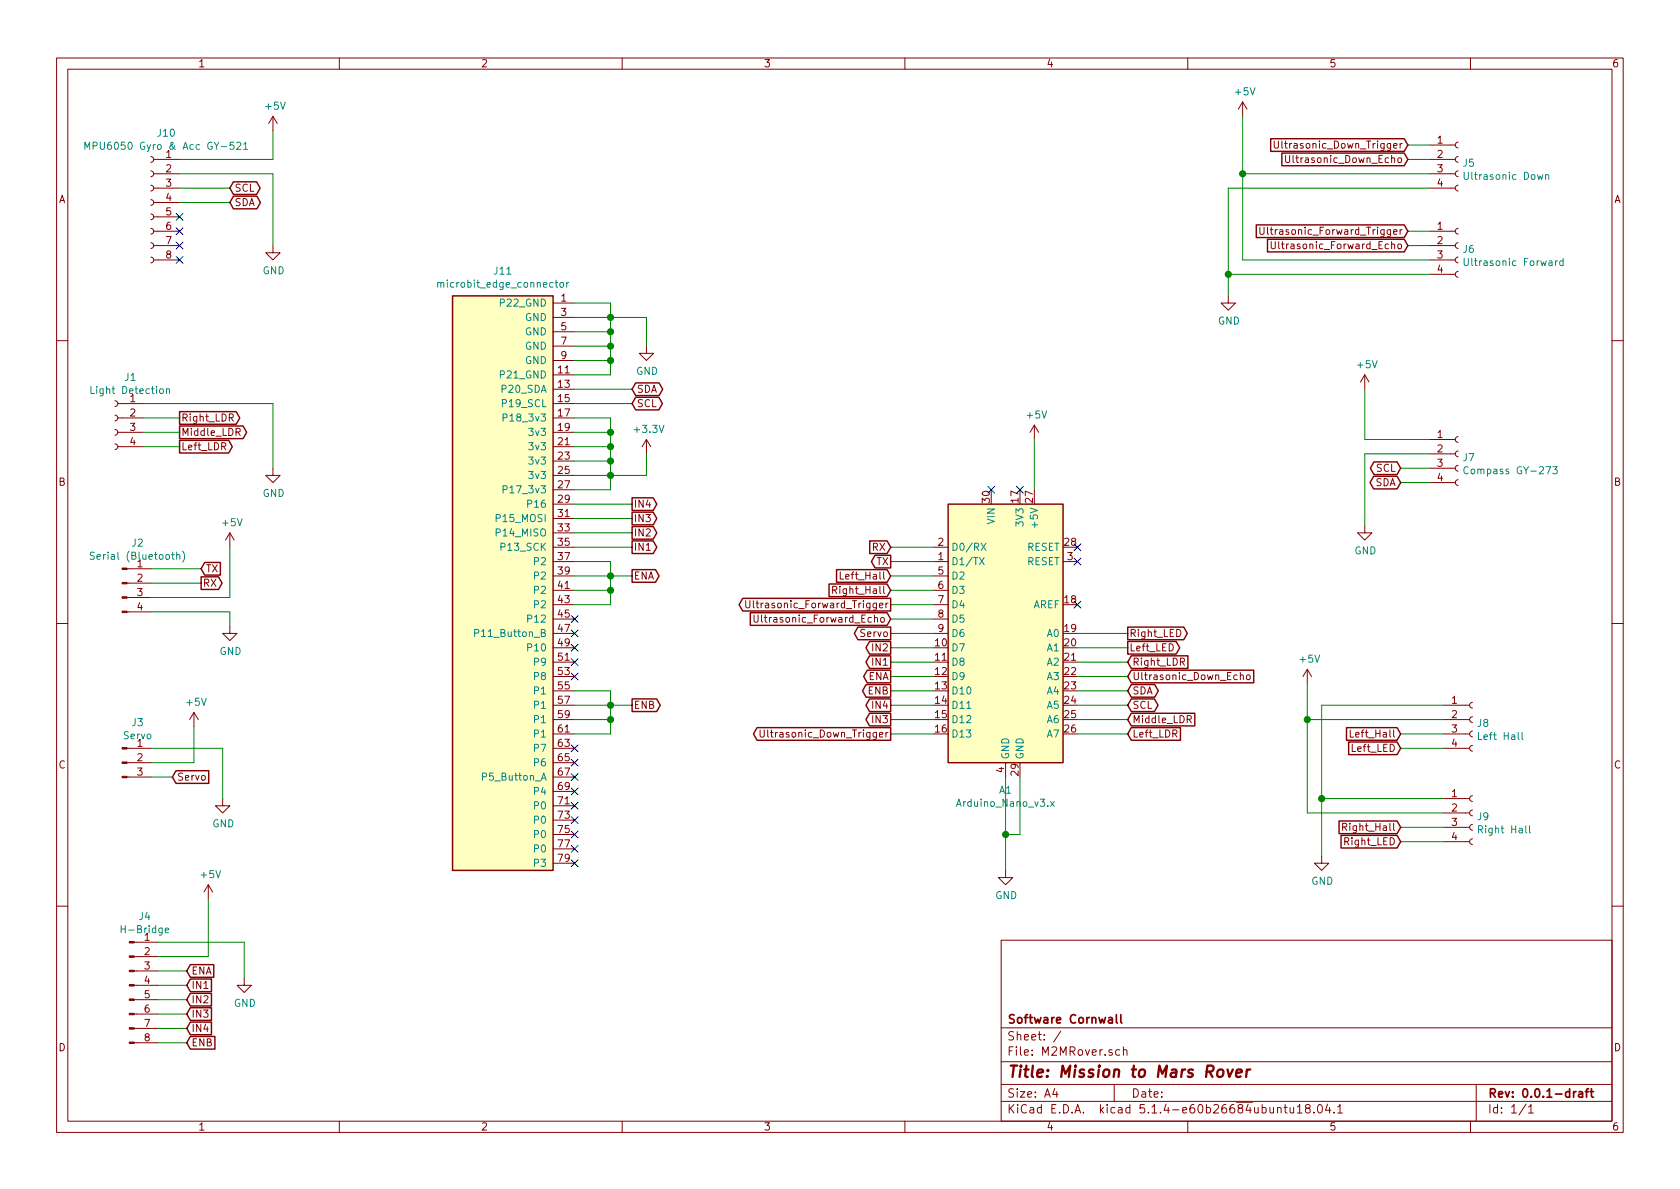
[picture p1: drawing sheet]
EESchema Schematic File Version 4
LIBS:M2MRover-cache
EELAYER 30 0
EELAYER END
$Descr A4 11693 8268
encoding utf-8
Sheet 1 1
Title "Mission to Mars Rover"
Date ""
Rev "0.0.1-draft"
Comp "Software Cornwall"
Comment1 ""
Comment2 ""
Comment3 ""
Comment4 ""
$EndDescr
$Comp
L MCU_Module:Arduino_Nano_v3.x A1
U 1 1
P 7000 4400
F 0 "A1" H 7000 3311 50  0000 C CNN
F 1 "Arduino_Nano_v3.x" H 7000 3220 50  0000 C CNN
F 2 "Module:Arduino_Nano" H 7150 3450 50  0001 L CNN
F 3 "http://www.mouser.com/pdfdocs/Gravitech_Arduino_Nano3_0.pdf" H 7000 3400 50  0001 C CNN
	1    7000 4400
	1    0    0    -1  
$EndComp
$Comp
L power:GND #PWR0101
U 1 1
P 7000 6050
F 0 "#PWR0101" H 7000 5800 50  0001 C CNN
F 1 "GND" H 7005 5877 50  0000 C CNN
F 2 "" H 7000 6050 50  0001 C CNN
F 3 "" H 7000 6050 50  0001 C CNN
	1    7000 6050
	1    0    0    -1  
$EndComp
Wire Wire Line
	7000 5400 7000 5800
Wire Wire Line
	7100 5400 7100 5800
Wire Wire Line
	7100 5800 7000 5800
Connection ~ 7000 5800
Wire Wire Line
	7000 5800 7000 6050
$Comp
L power:+5V #PWR0102
U 1 1
P 7200 3050
F 0 "#PWR0102" H 7200 2900 50  0001 C CNN
F 1 "+5V" H 7215 3223 50  0000 C CNN
F 2 "" H 7200 3050 50  0001 C CNN
F 3 "" H 7200 3050 50  0001 C CNN
	1    7200 3050
	1    0    0    -1  
$EndComp
Wire Wire Line
	7200 3050 7200 3400
$Comp
L power:GND #PWR0103
U 1 1
P 1600 4350
F 0 "#PWR0103" H 1600 4100 50  0001 C CNN
F 1 "GND" H 1605 4177 50  0000 C CNN
F 2 "" H 1600 4350 50  0001 C CNN
F 3 "" H 1600 4350 50  0001 C CNN
	1    1600 4350
	1    0    0    -1  
$EndComp
$Comp
L power:+5V #PWR0104
U 1 1
P 1600 3800
F 0 "#PWR0104" H 1600 3650 50  0001 C CNN
F 1 "+5V" H 1615 3973 50  0000 C CNN
F 2 "" H 1600 3800 50  0001 C CNN
F 3 "" H 1600 3800 50  0001 C CNN
	1    1600 3800
	1    0    0    -1  
$EndComp
Wire Wire Line
	1600 3800 1600 4150
Wire Wire Line
	1600 4150 1050 4150
Wire Wire Line
	1050 4250 1600 4250
Wire Wire Line
	1600 4250 1600 4350
$Comp
L Connector:Conn_01x03_Male J3
U 1 1
P 850 5300
F 0 "J3" H 958 5581 50  0000 C CNN
F 1 "Servo" H 958 5490 50  0000 C CNN
F 2 "Connector_PinHeader_2.54mm:PinHeader_1x03_P2.54mm_Vertical" H 850 5300 50  0001 C CNN
F 3 "~" H 850 5300 50  0001 C CNN
	1    850  5300
	1    0    0    -1  
$EndComp
$Comp
L Connector:Conn_01x04_Male J2
U 1 1
P 850 4050
F 0 "J2" H 958 4331 50  0000 C CNN
F 1 "Serial (Bluetooth)" H 958 4240 50  0000 C CNN
F 2 "Connector_PinHeader_2.54mm:PinHeader_1x04_P2.54mm_Vertical" H 850 4050 50  0001 C CNN
F 3 "~" H 850 4050 50  0001 C CNN
	1    850  4050
	1    0    0    -1  
$EndComp
$Comp
L power:GND #PWR0105
U 1 1
P 1550 5550
F 0 "#PWR0105" H 1550 5300 50  0001 C CNN
F 1 "GND" H 1555 5377 50  0000 C CNN
F 2 "" H 1550 5550 50  0001 C CNN
F 3 "" H 1550 5550 50  0001 C CNN
	1    1550 5550
	1    0    0    -1  
$EndComp
$Comp
L power:+5V #PWR0106
U 1 1
P 1350 5050
F 0 "#PWR0106" H 1350 4900 50  0001 C CNN
F 1 "+5V" H 1365 5223 50  0000 C CNN
F 2 "" H 1350 5050 50  0001 C CNN
F 3 "" H 1350 5050 50  0001 C CNN
	1    1350 5050
	1    0    0    -1  
$EndComp
Wire Wire Line
	1350 5050 1350 5300
Wire Wire Line
	1350 5300 1050 5300
Wire Wire Line
	1550 5550 1550 5200
Wire Wire Line
	1550 5200 1050 5200
$Comp
L Connector:Conn_01x04_Female J7
U 1 1
P 10150 3150
F 0 "J7" H 10178 3126 50  0000 L CNN
F 1 "Compass GY-273" H 10178 3035 50  0000 L CNN
F 2 "Connector_PinSocket_2.54mm:PinSocket_1x04_P2.54mm_Vertical" H 10150 3150 50  0001 C CNN
F 3 "~" H 10150 3150 50  0001 C CNN
	1    10150 3150
	1    0    0    -1  
$EndComp
$Comp
L power:GND #PWR0107
U 1 1
P 9500 3650
F 0 "#PWR0107" H 9500 3400 50  0001 C CNN
F 1 "GND" H 9505 3477 50  0000 C CNN
F 2 "" H 9500 3650 50  0001 C CNN
F 3 "" H 9500 3650 50  0001 C CNN
	1    9500 3650
	1    0    0    -1  
$EndComp
$Comp
L power:+5V #PWR0108
U 1 1
P 9500 2700
F 0 "#PWR0108" H 9500 2550 50  0001 C CNN
F 1 "+5V" H 9515 2873 50  0000 C CNN
F 2 "" H 9500 2700 50  0001 C CNN
F 3 "" H 9500 2700 50  0001 C CNN
	1    9500 2700
	1    0    0    -1  
$EndComp
Wire Wire Line
	9950 3050 9500 3050
Wire Wire Line
	9500 3050 9500 2700
Wire Wire Line
	9950 3150 9500 3150
Wire Wire Line
	9500 3150 9500 3650
Text GLabel 1300 6750 2    50   Input ~ 0
ENA
Text GLabel 1300 6850 2    50   Input ~ 0
IN1
Text GLabel 1300 6950 2    50   Input ~ 0
IN2
Text GLabel 1300 7050 2    50   Input ~ 0
IN3
Text GLabel 1300 7150 2    50   Input ~ 0
IN4
Text GLabel 1300 7250 2    50   Input ~ 0
ENB
Wire Wire Line
	1100 6750 1300 6750
Wire Wire Line
	1100 6850 1300 6850
Wire Wire Line
	1100 6950 1300 6950
Wire Wire Line
	1100 7050 1300 7050
Wire Wire Line
	1100 7150 1300 7150
Wire Wire Line
	1100 7250 1300 7250
Text GLabel 6200 4700 0    50   Output ~ 0
ENA
Text GLabel 6200 4600 0    50   Output ~ 0
IN1
Text GLabel 6200 4500 0    50   Output ~ 0
IN2
Text GLabel 6200 5000 0    50   Output ~ 0
IN3
Text GLabel 6200 4900 0    50   Output ~ 0
IN4
Text GLabel 6200 4800 0    50   Output ~ 0
ENB
Wire Wire Line
	6200 5000 6500 5000
Wire Wire Line
	6200 4900 6500 4900
Wire Wire Line
	6200 4800 6500 4800
Wire Wire Line
	6200 4700 6500 4700
Wire Wire Line
	6500 4600 6200 4600
Wire Wire Line
	6200 4500 6500 4500
Text GLabel 7850 5100 2    50   Input ~ 0
Left_LDR
Text GLabel 7850 5000 2    50   Input ~ 0
Middle_LDR
Text GLabel 7850 4600 2    50   Input ~ 0
Right_LDR
Wire Wire Line
	7500 5100 7850 5100
Wire Wire Line
	7500 5000 7850 5000
Text GLabel 7850 4800 2    50   BiDi ~ 0
SDA
Text GLabel 7850 4900 2    50   BiDi ~ 0
SCL
Text GLabel 9750 3350 0    50   BiDi ~ 0
SDA
Text GLabel 9750 3250 0    50   BiDi ~ 0
SCL
Wire Wire Line
	9750 3250 9950 3250
Wire Wire Line
	9750 3350 9950 3350
Wire Wire Line
	7500 4900 7850 4900
Wire Wire Line
	7500 4800 7850 4800
Wire Wire Line
	7500 4600 7850 4600
Text GLabel 6200 4000 0    50   Input ~ 0
Left_Hall
Text GLabel 6200 4100 0    50   Input ~ 0
Right_Hall
Wire Wire Line
	6200 4000 6500 4000
Wire Wire Line
	6200 4100 6500 4100
Text GLabel 1200 5400 2    50   Input ~ 0
Servo
Text GLabel 6200 4400 0    50   Output ~ 0
Servo
Wire Wire Line
	6200 4400 6500 4400
Wire Wire Line
	1050 5400 1200 5400
Text GLabel 6200 3900 0    50   Output ~ 0
TX
Text GLabel 6200 3800 0    50   Input ~ 0
RX
Text GLabel 1400 3950 2    50   Input ~ 0
TX
Text GLabel 1400 4050 2    50   Output ~ 0
RX
Wire Wire Line
	6200 3900 6500 3900
Wire Wire Line
	6200 3800 6500 3800
Wire Wire Line
	1050 4050 1400 4050
Wire Wire Line
	1050 3950 1400 3950
Text GLabel 6200 5100 0    50   Output ~ 0
Ultrasonic_Down_Trigger
Wire Wire Line
	6200 5100 6500 5100
Text GLabel 7850 4700 2    50   Input ~ 0
Ultrasonic_Down_Echo
Wire Wire Line
	7500 4700 7850 4700
Text GLabel 6200 4200 0    50   Output ~ 0
Ultrasonic_Forward_Trigger
Text GLabel 6200 4300 0    50   Input ~ 0
Ultrasonic_Forward_Echo
Wire Wire Line
	6200 4200 6500 4200
Wire Wire Line
	6200 4300 6500 4300
Text GLabel 7850 4400 2    50   Output ~ 0
Right_LED
Text GLabel 7850 4500 2    50   Output ~ 0
Left_LED
Wire Wire Line
	7500 4500 7850 4500
Wire Wire Line
	7500 4400 7850 4400
$Comp
L Connector:Conn_01x08_Male J4
U 1 1
P 900 6850
F 0 "J4" H 1008 7331 50  0000 C CNN
F 1 "H-Bridge" H 1008 7240 50  0000 C CNN
F 2 "Connector_PinHeader_2.54mm:PinHeader_1x08_P2.54mm_Vertical" H 900 6850 50  0001 C CNN
F 3 "~" H 900 6850 50  0001 C CNN
	1    900  6850
	1    0    0    -1  
$EndComp
$Comp
L power:+5V #PWR0109
U 1 1
P 1450 6250
F 0 "#PWR0109" H 1450 6100 50  0001 C CNN
F 1 "+5V" H 1465 6423 50  0000 C CNN
F 2 "" H 1450 6250 50  0001 C CNN
F 3 "" H 1450 6250 50  0001 C CNN
	1    1450 6250
	1    0    0    -1  
$EndComp
$Comp
L power:GND #PWR0110
U 1 1
P 1700 6800
F 0 "#PWR0110" H 1700 6550 50  0001 C CNN
F 1 "GND" H 1705 6627 50  0000 C CNN
F 2 "" H 1700 6800 50  0001 C CNN
F 3 "" H 1700 6800 50  0001 C CNN
	1    1700 6800
	1    0    0    -1  
$EndComp
Wire Wire Line
	1450 6250 1450 6650
Wire Wire Line
	1450 6650 1100 6650
Wire Wire Line
	1100 6550 1700 6550
Wire Wire Line
	1700 6550 1700 6800
$Comp
L Connector:Conn_01x04_Female J8
U 1 1
P 10250 5000
F 0 "J8" H 10278 4976 50  0000 L CNN
F 1 "Left Hall" H 10278 4885 50  0000 L CNN
F 2 "Connector_PinSocket_2.54mm:PinSocket_1x04_P2.54mm_Vertical" H 10250 5000 50  0001 C CNN
F 3 "~" H 10250 5000 50  0001 C CNN
	1    10250 5000
	1    0    0    -1  
$EndComp
$Comp
L Connector:Conn_01x04_Female J9
U 1 1
P 10250 5650
F 0 "J9" H 10278 5626 50  0000 L CNN
F 1 "Right Hall" H 10278 5535 50  0000 L CNN
F 2 "Connector_PinSocket_2.54mm:PinSocket_1x04_P2.54mm_Vertical" H 10250 5650 50  0001 C CNN
F 3 "~" H 10250 5650 50  0001 C CNN
	1    10250 5650
	1    0    0    -1  
$EndComp
$Comp
L power:+5V #PWR0111
U 1 1
P 9100 4750
F 0 "#PWR0111" H 9100 4600 50  0001 C CNN
F 1 "+5V" H 9115 4923 50  0000 C CNN
F 2 "" H 9100 4750 50  0001 C CNN
F 3 "" H 9100 4750 50  0001 C CNN
	1    9100 4750
	1    0    0    -1  
$EndComp
$Comp
L power:GND #PWR0112
U 1 1
P 9200 5950
F 0 "#PWR0112" H 9200 5700 50  0001 C CNN
F 1 "GND" H 9205 5777 50  0000 C CNN
F 2 "" H 9200 5950 50  0001 C CNN
F 3 "" H 9200 5950 50  0001 C CNN
	1    9200 5950
	1    0    0    -1  
$EndComp
Wire Wire Line
	10050 5550 9200 5550
Wire Wire Line
	9200 5550 9200 5950
Wire Wire Line
	10050 4900 9200 4900
Wire Wire Line
	9200 4900 9200 5550
Connection ~ 9200 5550
Wire Wire Line
	10050 5650 9100 5650
Wire Wire Line
	9100 5650 9100 5000
Wire Wire Line
	10050 5000 9100 5000
Connection ~ 9100 5000
Wire Wire Line
	9100 5000 9100 4750
Text GLabel 9750 5100 0    50   Input ~ 0
Left_Hall
Text GLabel 9750 5750 0    50   Input ~ 0
Right_Hall
Wire Wire Line
	9750 5100 10050 5100
Wire Wire Line
	10050 5750 9750 5750
Text GLabel 9750 5200 0    50   Input ~ 0
Left_LED
Text GLabel 9750 5850 0    50   Input ~ 0
Right_LED
Wire Wire Line
	9750 5200 10050 5200
Wire Wire Line
	9750 5850 10050 5850
$Comp
L Connector:Conn_01x04_Female J5
U 1 1
P 10150 1100
F 0 "J5" H 10178 1076 50  0000 L CNN
F 1 "Ultrasonic Down" H 10178 985 50  0000 L CNN
F 2 "Connector_PinSocket_2.54mm:PinSocket_1x04_P2.54mm_Vertical" H 10150 1100 50  0001 C CNN
F 3 "~" H 10150 1100 50  0001 C CNN
	1    10150 1100
	1    0    0    -1  
$EndComp
$Comp
L Connector:Conn_01x04_Female J6
U 1 1
P 10150 1700
F 0 "J6" H 10178 1676 50  0000 L CNN
F 1 "Ultrasonic Forward" H 10178 1585 50  0000 L CNN
F 2 "Connector_PinSocket_2.54mm:PinSocket_1x04_P2.54mm_Vertical" H 10150 1700 50  0001 C CNN
F 3 "~" H 10150 1700 50  0001 C CNN
	1    10150 1700
	1    0    0    -1  
$EndComp
Text GLabel 9800 1000 0    50   Input ~ 0
Ultrasonic_Down_Trigger
Text GLabel 9800 1100 0    50   Input ~ 0
Ultrasonic_Down_Echo
Text GLabel 9800 1600 0    50   Input ~ 0
Ultrasonic_Forward_Trigger
Text GLabel 9800 1700 0    50   Input ~ 0
Ultrasonic_Forward_Echo
$Comp
L power:+5V #PWR0113
U 1 1
P 8650 800
F 0 "#PWR0113" H 8650 650 50  0001 C CNN
F 1 "+5V" H 8665 973 50  0000 C CNN
F 2 "" H 8650 800 50  0001 C CNN
F 3 "" H 8650 800 50  0001 C CNN
	1    8650 800 
	1    0    0    -1  
$EndComp
Wire Wire Line
	9950 1200 8650 1200
Wire Wire Line
	8650 1200 8650 800 
Wire Wire Line
	9950 1800 8650 1800
Wire Wire Line
	8650 1800 8650 1200
Connection ~ 8650 1200
Wire Wire Line
	9800 1000 9950 1000
Wire Wire Line
	9950 1100 9800 1100
Wire Wire Line
	9800 1600 9950 1600
Wire Wire Line
	9950 1700 9800 1700
$Comp
L power:GND #PWR0114
U 1 1
P 8550 2050
F 0 "#PWR0114" H 8550 1800 50  0001 C CNN
F 1 "GND" H 8555 1877 50  0000 C CNN
F 2 "" H 8550 2050 50  0001 C CNN
F 3 "" H 8550 2050 50  0001 C CNN
	1    8550 2050
	1    0    0    -1  
$EndComp
Wire Wire Line
	9950 1300 8550 1300
Wire Wire Line
	8550 1300 8550 1900
Wire Wire Line
	9950 1900 8550 1900
Connection ~ 8550 1900
Wire Wire Line
	8550 1900 8550 2050
$Comp
L Connector:Conn_01x04_Female J1
U 1 1
P 800 2900
F 0 "J1" H 692 3185 50  0000 C CNN
F 1 "Light Detection" H 692 3094 50  0000 C CNN
F 2 "Connector_PinSocket_2.54mm:PinSocket_1x04_P2.54mm_Vertical" H 800 2900 50  0001 C CNN
F 3 "~" H 800 2900 50  0001 C CNN
	1    800  2900
	-1   0    0    -1  
$EndComp
Text GLabel 1250 2900 2    50   Output ~ 0
Right_LDR
Text GLabel 1250 3000 2    50   Output ~ 0
Middle_LDR
Text GLabel 1250 3100 2    50   Output ~ 0
Left_LDR
$Comp
L power:GND #PWR0115
U 1 1
P 1900 3250
F 0 "#PWR0115" H 1900 3000 50  0001 C CNN
F 1 "GND" H 1905 3077 50  0000 C CNN
F 2 "" H 1900 3250 50  0001 C CNN
F 3 "" H 1900 3250 50  0001 C CNN
	1    1900 3250
	1    0    0    -1  
$EndComp
Wire Wire Line
	1900 3250 1900 2800
Wire Wire Line
	1900 2800 1000 2800
Wire Wire Line
	1000 2900 1250 2900
Wire Wire Line
	1250 3000 1000 3000
Wire Wire Line
	1000 3100 1250 3100
NoConn ~ 7500 4200
NoConn ~ 7500 3900
NoConn ~ 7500 3800
NoConn ~ 6900 3400
NoConn ~ 7100 3400
$Comp
L Connector:Conn_01x08_Female J10
U 1 1
P 1050 1400
F 0 "J10" H 942 1885 50  0000 C CNN
F 1 "MPU6050 Gyro & Acc GY-521" H 942 1794 50  0000 C CNN
F 2 "Connector_PinSocket_2.54mm:PinSocket_1x08_P2.54mm_Vertical" H 1050 1400 50  0001 C CNN
F 3 "~" H 1050 1400 50  0001 C CNN
	1    1050 1400
	-1   0    0    -1  
$EndComp
$Comp
L power:+5V #PWR01
U 1 1
P 1900 900
F 0 "#PWR01" H 1900 750 50  0001 C CNN
F 1 "+5V" H 1915 1073 50  0000 C CNN
F 2 "" H 1900 900 50  0001 C CNN
F 3 "" H 1900 900 50  0001 C CNN
	1    1900 900 
	1    0    0    -1  
$EndComp
$Comp
L power:GND #PWR02
U 1 1
P 1900 1700
F 0 "#PWR02" H 1900 1450 50  0001 C CNN
F 1 "GND" H 1905 1527 50  0000 C CNN
F 2 "" H 1900 1700 50  0001 C CNN
F 3 "" H 1900 1700 50  0001 C CNN
	1    1900 1700
	1    0    0    -1  
$EndComp
Text GLabel 1600 1300 2    50   BiDi ~ 0
SCL
Text GLabel 1600 1400 2    50   BiDi ~ 0
SDA
Wire Wire Line
	1250 1100 1900 1100
Wire Wire Line
	1900 1100 1900 900 
Wire Wire Line
	1250 1200 1900 1200
Wire Wire Line
	1900 1200 1900 1700
Wire Wire Line
	1600 1300 1250 1300
Wire Wire Line
	1250 1400 1600 1400
NoConn ~ 1250 1500
NoConn ~ 1250 1600
NoConn ~ 1250 1700
NoConn ~ 1250 1800
$Comp
L MCU_Module_Microbit:microbit_edge_connector J11
U 1 1
P 3500 3900
F 0 "J11" H 3500 5925 50  0000 C CNN
F 1 "microbit_edge_connector" H 3500 5834 50  0000 C CNN
F 2 "MCU_Module_Microbit:4UCON_17909_02x401.27mm_Vertical" H 3400 3800 50  0001 C CNN
F 3 "https://www.microbit.co.uk/device/pins" H 3400 3800 50  0001 C CNN
	1    3500 3900
	1    0    0    -1  
$EndComp
Wire Wire Line
	4000 2100 4250 2100
Wire Wire Line
	4250 2100 4250 2200
Wire Wire Line
	4250 2600 4000 2600
Wire Wire Line
	4000 2500 4250 2500
Connection ~ 4250 2500
Wire Wire Line
	4250 2500 4250 2600
Wire Wire Line
	4000 2400 4250 2400
Connection ~ 4250 2400
Wire Wire Line
	4250 2400 4250 2500
Wire Wire Line
	4000 2300 4250 2300
Connection ~ 4250 2300
Wire Wire Line
	4250 2300 4250 2400
Wire Wire Line
	4000 2200 4250 2200
Connection ~ 4250 2200
Wire Wire Line
	4250 2200 4250 2300
Wire Wire Line
	4000 2900 4250 2900
Wire Wire Line
	4250 2900 4250 3000
Wire Wire Line
	4250 3400 4000 3400
Wire Wire Line
	4000 3000 4250 3000
Connection ~ 4250 3000
Wire Wire Line
	4250 3000 4250 3100
Wire Wire Line
	4000 3100 4250 3100
Connection ~ 4250 3100
Wire Wire Line
	4250 3100 4250 3200
Wire Wire Line
	4000 3200 4250 3200
Connection ~ 4250 3200
Wire Wire Line
	4250 3200 4250 3300
Wire Wire Line
	4000 3300 4250 3300
Connection ~ 4250 3300
Wire Wire Line
	4250 3300 4250 3400
Wire Wire Line
	4000 3900 4250 3900
Wire Wire Line
	4250 3900 4250 4000
Wire Wire Line
	4250 4200 4000 4200
Wire Wire Line
	4000 4100 4250 4100
Connection ~ 4250 4100
Wire Wire Line
	4250 4100 4250 4200
Wire Wire Line
	4000 4000 4250 4000
Connection ~ 4250 4000
Wire Wire Line
	4250 4000 4250 4100
Wire Wire Line
	4000 4800 4250 4800
Wire Wire Line
	4250 4800 4250 4900
Wire Wire Line
	4250 5100 4000 5100
Wire Wire Line
	4000 4900 4250 4900
Connection ~ 4250 4900
Wire Wire Line
	4250 4900 4250 5000
Wire Wire Line
	4000 5000 4250 5000
Connection ~ 4250 5000
Wire Wire Line
	4250 5000 4250 5100
Text GLabel 4400 2700 2    50   BiDi ~ 0
SDA
Text GLabel 4400 2800 2    50   BiDi ~ 0
SCL
Wire Wire Line
	4000 2700 4400 2700
Wire Wire Line
	4000 2800 4400 2800
$Comp
L power:GND #PWR03
U 1 1
P 4500 2400
F 0 "#PWR03" H 4500 2150 50  0001 C CNN
F 1 "GND" H 4505 2227 50  0000 C CNN
F 2 "" H 4500 2400 50  0001 C CNN
F 3 "" H 4500 2400 50  0001 C CNN
	1    4500 2400
	1    0    0    -1  
$EndComp
$Comp
L power:+3.3V #PWR04
U 1 1
P 4500 3150
F 0 "#PWR04" H 4500 3000 50  0001 C CNN
F 1 "+3.3V" H 4515 3323 50  0000 C CNN
F 2 "" H 4500 3150 50  0001 C CNN
F 3 "" H 4500 3150 50  0001 C CNN
	1    4500 3150
	1    0    0    -1  
$EndComp
Wire Wire Line
	4500 2400 4500 2200
Wire Wire Line
	4500 2200 4250 2200
Wire Wire Line
	4500 3150 4500 3300
Wire Wire Line
	4500 3300 4250 3300
Text GLabel 4400 3800 2    50   Output ~ 0
IN1
Text GLabel 4400 3700 2    50   Output ~ 0
IN2
Text GLabel 4400 3600 2    50   Output ~ 0
IN3
Text GLabel 4400 3500 2    50   Output ~ 0
IN4
Text GLabel 4400 4000 2    50   Output ~ 0
ENA
Text GLabel 4400 4900 2    50   Output ~ 0
ENB
Wire Wire Line
	4250 4900 4400 4900
Wire Wire Line
	4250 4000 4400 4000
Wire Wire Line
	4000 3800 4400 3800
Wire Wire Line
	4000 3700 4400 3700
Wire Wire Line
	4000 3600 4400 3600
Wire Wire Line
	4000 3500 4400 3500
NoConn ~ 4000 4300
NoConn ~ 4000 4400
NoConn ~ 4000 4500
NoConn ~ 4000 4600
NoConn ~ 4000 4700
NoConn ~ 4000 5200
NoConn ~ 4000 5300
NoConn ~ 4000 5400
NoConn ~ 4000 5500
NoConn ~ 4000 6000
NoConn ~ 4000 5600
NoConn ~ 4000 5700
NoConn ~ 4000 5800
NoConn ~ 4000 5900
$EndSCHEMATC
